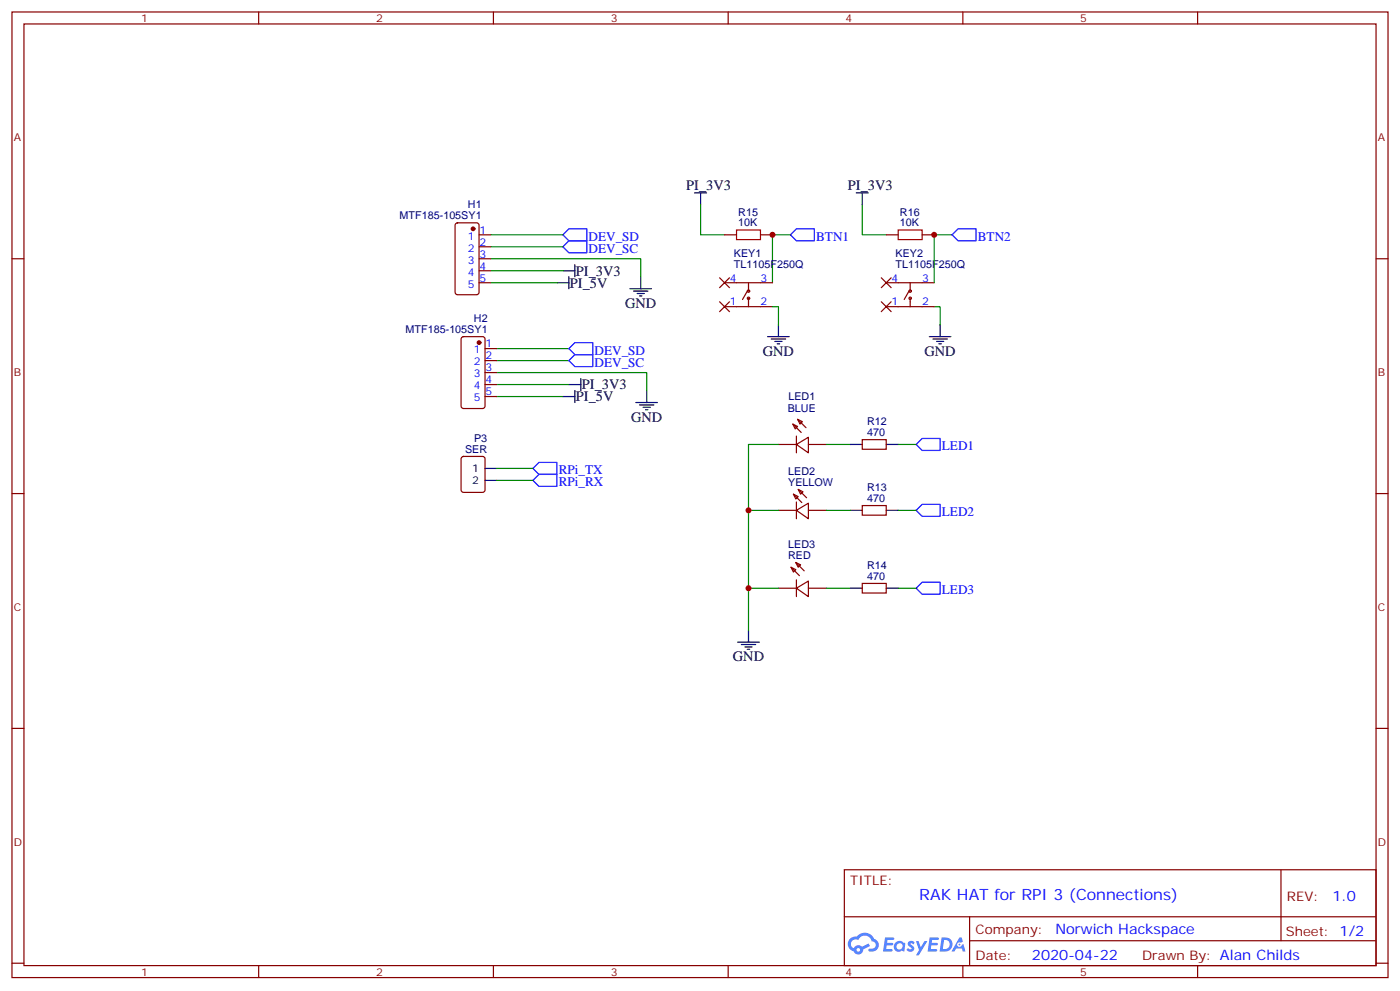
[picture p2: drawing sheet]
<svg xmlns="http://www.w3.org/2000/svg" width="412mm" height="292mm" viewBox="0 0 412 292" stroke-linecap="round" stroke-linejoin="round" font-family="sans-serif">
<g fill="none" stroke="#870000" stroke-width=".35">
<path d="M3.5 3.5h405.4v284.4h-405.4zM7.1 7.1h398.2v277.2h-398.2zM76.2 3.5v3.6M145.3 3.5v3.6M214.5 3.5v3.6M283.6 3.5v3.6M352.8 3.5v3.6M3.5 76.2h3.6M405.3 76.2h3.6M3.5 145.3h3.6M405.3 145.3h3.6M3.5 214.5h3.6"/>
<path d="M405.3 214.5h3.6M248.7 256.1h156.6v28.2h-156.6zM377.3 256.1v20.9M248.7 270h156.5M285.6 277h119.6M285.6 270v14.1M3.5 283.6h3.6M76.2 284.3v3.6M145.3 284.3v3.6M214.5 284.3v3.6M283.6 284.3v3.6M352.8 284.3v3.6"/>
<path d="M405.3 283.6h3.6"/>
</g>
<g fill="#5487ff">
<path d="M267.7 277.3a1.22 1.22 0 0 1 1.7 .3l-.4 .5a.47 .47 0 0 0-.3-.4 .47 .47 0 0 0-.5 .2l.1 .3a1.14 1.14 0 0 1 .8 1.7 1.14 1.14 0 0 1-1.9 0l-.2-.2 .5-.5 .7 .4a.29 .29 0 0 0 .3-.3 .29 .29 0 0 0-.2-.3 1.04 1.04 0 0 1-.6-1.7z"/>
<path d="M260.7 276h2.4l.3 .2-.2 .5-1.8 .1-.1 .8h1.5l.3 .4-.3 .4h-1.6l-.2 1.1h1.7l.2 .3-.2 .3-2.6 .1z"/>
<path d="M273.8 276h2.4l.3 .2-.1 .5-1.8 .1-.2 .8h1.6l.3 .4-.4 .4h-1.6l-.1 1.1h1.7l.2 .3-.2 .3-2.6 .1z"/>
<path d="M282.6 276.1h.7l.3 1.2-.6 .3a.69 .69 0 0 0-1 .3 .69 .69 0 0 0 .4 1 .69 .69 0 0 0 .9-.7l.5-.2 .6 2.2h-.8l-.2-.9h-1.8l-.5 .9h-.8z"/>
<path d="M269.8 277.1h.8l.6 1.8 1.1-1.8h.9l-2.6 4.2h-.8l.9-1.5z"/>
<path d="M277.4 276.1l-.6 4.1h1.3a2.11 2.11 0 0 0 2.5-2.1 2.11 2.11 0 0 0-2.5-2zM278.1 276.8a1.39 1.39 0 0 1 1.7 1.4 1.39 1.39 0 0 1-1.8 1.3h-.3z"/>
<path d="M263.7 277.7a1.54 1.54 0 0 0-.1 2.1 1.54 1.54 0 0 0 2.2 .2l.6 .2 .3-2.3-.2-.2-.4-.1a1.49 1.49 0 0 0-2.4 .1zM264 278.7a.94 .94 0 0 1 1.8 0 .94 .94 0 0 1-1.8 0z"/>
<path d="M250.4 276.4a2.18 2.18 0 0 0 1.1 3.7 1.44 1.44 0 0 0 1.6 1 1.44 1.44 0 0 0 1.2-1.5l2-1-.5-.8-1.9 1a1.47 1.47 0 0 0-2.4 .4 1.39 1.39 0 0 1-.7-1.9 1.39 1.39 0 0 1 2-.5 2.12 2.12 0 0 1 2.2-1.3 2.12 2.12 0 0 1 1.9 1.7 1.14 1.14 0 0 1 1.1 1.4 1.14 1.14 0 0 1-1.7 .8 .43 .43 0 0 0-.5 .3 .43 .43 0 0 0 .4 .5 1.98 1.98 0 0 0 2.5-1.2 1.98 1.98 0 0 0-1.2-2.5 3.1 3.1 0 0 0-5.3-.7l-.9 .1zM252.3 279.7a.55 .55 0 0 1 1.1 0 .55 .55 0 0 1-1.1 0z"/>
<circle cx="282.6" cy="278.1" r=".26"/>
</g>
<path d="M167.6 67.4h5.3v3.5h-5.3l-1.8-1.8zM167.6 70.9h5.3v3.5h-5.3l-1.8-1.7zM234.6 67.4h5.3v3.5h-5.3l-1.8-1.8zM282.2 67.4h5.3v3.5h-5.3l-1.7-1.8zM169.3 104.4h5.3v3.5h-5.3l-1.7-1.7zM169.3 100.9h5.3v3.5h-5.3l-1.7-1.7zM158.7 139.7h5.3v3.5h-5.3l-1.7-1.7zM158.7 136.2h5.3v3.5h-5.3l-1.7-1.8zM271.6 129.1h5.3v3.5h-5.3l-1.7-1.7zM271.6 148.5h5.3v3.5h-5.3l-1.7-1.7zM271.6 171.4h5.3v3.6h-5.3l-1.7-1.8z" fill="none" stroke="#00f" stroke-width=".35"/>
<g fill="none" stroke="#008700" stroke-width=".35">
<path d="M144.6 76.2h44.1v5.3M144.6 72.7h21.2M144.6 69.1h21.2M144.6 79.7h21.2M206.4 60.3v8.8h7M232.8 69.1h-5.3v14.2M254 60.3v8.8h7.1M280.5 69.1h-5.3v14.2M144.6 83.3h19.4M227.5 90.3h1.8v5.3M275.2 90.3h1.7v5.3M146.4 109.7h44.1v5.3"/>
<path d="M146.4 116.8h19.4M146.4 113.2h21.2M146.4 102.7h21.2M146.4 106.2h21.2M146.4 137.9h10.6M229.3 130.9h-8.8v54.7M243.4 130.9h7.1M264.6 130.9h5.3M146.4 141.5h10.6M220.5 150.3h8.8M243.4 150.3h7.1M264.6 150.3h5.3"/>
<path d="M220.5 173.2h8.8M243.4 173.2h7.1M264.6 173.2h5.3"/>
</g>
<g fill="none" stroke="#870000" stroke-width=".35">
<path d="M134.3 65.8l.5-.2h5.6l.7 .4v20.1l-.5 .6-5.8 .1-.7-.5v-20zM141.1 69.1h3.5M141.1 72.7h3.5M141.1 76.2h3.5M141.1 79.7h3.5M213.4 69.1h3.6M224 69.1h3.5M261.1 69.1h3.5M271.6 69.1h3.6M136.1 99.3l.4-.2h5.7l.6 .5 .1 20-.5 .6-5.9 .1-.6-.5-.1-20zM141.1 83.3h3.5M213.4 90.3h14.1"/>
<path d="M213.4 83.3h14.1M220.1 85.7l-1.4 2.5M220.5 83.3v2.4M220.5 87.8v2.5M261.1 90.3h14.1M261.1 83.3h14.1M267.8 85.7l-1.5 2.5M268.1 83.3v2.4M268.1 87.8v2.5M142.9 102.7h3.5M142.9 106.2h3.5M142.9 109.7h3.5"/>
<path d="M142.9 113.2h3.5M142.9 116.8h3.5M136.1 134.6l.4-.2h5.7l.6 .4 .1 9.5-.5 .6-5.9 .1-.6-.5-.1-9.4zM229.3 130.9h5.3M233.5 124.9l1.4 .7-.7 .7zM233.5 124.9l2.5 2.5M234.6 130.9l3.5-2.1v4.5zM234.6 128.4v4.9M234.9 123.5l1.5 .7-.7 .7zM234.9 123.5l2.5 2.4M238.1 130.9h5.3M254 129.5h7.1v2.8h-7.1z"/>
<path d="M229.3 150.3h5.3M233.7 145.5l1.4 .7-.7 .7zM233.7 145.5l2.5 2.5M234.6 150.3l3.5-2.1v4.6zM234.6 147.8v5M235.1 144.1l1.4 .7-.7 .7zM235.1 144.1l2.5 2.5M238.1 150.3h5.3M254 148.9h7.1v2.8h-7.1zM229.3 173.2h5.3M233 167l1.4 .7-.7 .8zM233 167l2.5 2.5"/>
<path d="M234.4 165.6l1.4 .7-.7 .7zM234.4 165.6l2.5 2.5M234.6 173.2l3.5-2.1v4.6zM234.6 170.7v5M238.1 173.2h5.3M254 171.8h7.1v2.8h-7.1z"/>
<circle cx="220.5" cy="85.7" r=".35"/>
<circle cx="220.5" cy="87.8" r=".35"/>
<circle cx="268.1" cy="85.7" r=".35"/>
<circle cx="268.1" cy="87.8" r=".35"/>
</g>
<g fill="none" stroke="#000" stroke-width=".35">
<path d="M204.6 56.8h3.5M206.4 56.8v3.5M252.2 56.8h3.6M254 56.8v3.5M165.8 79.7h3.5M169.3 78v3.5M164 83.3h3.6M167.6 81.5v3.5M185.6 85h6.3M186.6 85.7h4.3M187.7 86.4h2.1M188.4 87.1h.7"/>
<path d="M188.7 81.5v3.5M226.1 99.1h6.4M227.2 99.8h4.2M229.3 95.6v3.5M273.8 99.1h6.3M274.8 99.8h4.2M276.9 95.6v3.5M165.8 116.8h3.5M167.6 113.2h3.5M169.3 115v3.5M171.1 111.5v3.5M187.3 118.5h6.4"/>
<path d="M188.4 119.2h4.2M189.4 119.9h2.2M190.5 115v3.5M228.2 100.5h2.2M229 101.2h.7M275.9 100.5h2.1M276.6 101.2h.7M142.9 137.9h3.5M190.1 120.6h.8M250.5 130.9h3.5M261.1 130.9h3.5M142.9 141.5h3.5"/>
<path d="M250.5 150.3h3.5M261.1 150.3h3.5M250.5 173.2h3.5M261.1 173.2h3.5M217.3 189.1h6.4M218.4 189.8h4.2M219.4 190.5h2.1M220.1 191.2h.7M220.5 185.6v3.5"/>
</g>
<g fill="#870000" stroke="#870000" stroke-width=".35">
<circle cx="139.3" cy="67.4" r=".53"/>
<circle cx="141.1" cy="100.9" r=".53"/>
</g>
<path d="M217 67.7h7v2.9h-7zM264.6 67.7h7v2.9h-7z" fill="none" stroke="#a10000" stroke-width=".35"/>
<g fill="#000080" stroke="#870000" stroke-width=".35">
<path d="M212 81.8l2.8 2.9zM214.8 81.8l-2.8 2.9z"/>
<path d="M212 88.9l2.8 2.8zM214.8 88.9l-2.8 2.8z"/>
<path d="M259.6 88.9l2.9 2.8zM262.5 88.9l-2.9 2.8z"/>
<path d="M259.6 81.8l2.9 2.9zM262.5 81.8l-2.9 2.9z"/>
</g>
<g fill="#c00">
<circle cx="227.5" cy="69.1" r=".88"/>
<circle cx="220.5" cy="150.3" r=".88"/>
<circle cx="220.5" cy="173.2" r=".88"/>
<circle cx="275.2" cy="69.1" r=".88"/>
</g>
<text font-size="4.6" fill="#00f" x="270.8" y="265.1">RAK HAT for RPI 3 (Connections)</text>
<g font-size="4.2">
<text x="202.1" y="56.1">PI_3V3</text>
<text x="249.8" y="56.1">PI_3V3</text>
<text x="169.6" y="81.2">PI_3V3</text>
<text x="167.9" y="84.7">PI_5V</text>
<text x="184.1" y="90.7">GND</text>
<text x="224.7" y="104.8">GND</text>
<text x="272.3" y="104.8">GND</text>
<text x="169.6" y="118.2">PI_5V</text>
<text x="171.4" y="114.7">PI_3V3</text>
<text x="185.9" y="124.2">GND</text>
<text x="215.9" y="194.7">GND</text>
</g>
<g font-size="4.2" fill="#00f">
<text x="392.5" y="265.4">1.0</text>
<text x="310.9" y="274.9">Norwich Hackspace</text>
<text x="304" y="282.7">2020-04-22</text>
</g>
<g font-size="3.9" fill="#00f">
<text x="173.4" y="70.9">DEV_SD</text>
<text x="240.4" y="70.9">BTN1</text>
<text x="288" y="70.9">BTN2</text>
<text x="173.4" y="74.4">DEV_SC</text>
<text x="175.2" y="107.9">DEV_SC</text>
<text x="175.2" y="104.4">DEV_SD</text>
<text x="277.5" y="132.6">LED1</text>
<text x="164.6" y="143.2">RPi_RX</text>
<text x="164.6" y="139.7">RPi_TX</text>
<text x="277.5" y="152">LED2</text>
<text x="277.5" y="175">LED3</text>
</g>
<g font-size="3.9" fill="#800">
<text x="250.5" y="260.7">TITLE:</text>
<text x="379.1" y="265.4">REV:</text>
<text x="287.4" y="274.9">Company:</text>
<text x="378.7" y="275.5">Sheet: 1/2</text>
<text x="287.4" y="282.6">Date:</text>
<text x="336.4" y="282.7">Drawn By: Alan Childs</text>
</g>
<g font-size="3.2" fill="#800">
<text x="41.6" y="6.5">1</text>
<text x="110.8" y="6.5">2</text>
<text x="179.9" y="6.5">3</text>
<text x="249.1" y="6.5">4</text>
<text x="318.2" y="6.5">5</text>
<text x="4.1" y="41.6">A</text>
<text x="405.9" y="41.6">A</text>
<text x="4.1" y="110.8">B</text>
<text x="405.9" y="110.8">B</text>
<text x="4.1" y="179.9">C</text>
<text x="405.9" y="179.9">C</text>
<text x="4.1" y="249.1">D</text>
<text x="405.9" y="249.1">D</text>
<text x="41.6" y="287.3">1</text>
<text x="110.8" y="287.3">2</text>
<text x="179.9" y="287.3">3</text>
<text x="249.1" y="287.3">4</text>
<text x="318.2" y="287.3">5</text>
</g>
<g font-size="3.2" fill="#000080">
<text x="117.7" y="64.6">MTF185-105SY1</text>
<text x="137.8" y="61.3">H1</text>
<text x="217.5" y="63.5">R15</text>
<text x="265.1" y="63.5">R16</text>
<text x="217.5" y="66.7">10K</text>
<text x="265.1" y="66.7">10K</text>
<text x="216.2" y="75.6">KEY1</text>
<text x="263.8" y="75.6">KEY2</text>
<text x="216.2" y="78.8">TL1105F250Q</text>
<text x="263.8" y="78.8">TL1105F250Q</text>
<text x="139.6" y="94.8">H2</text>
<text x="119.5" y="98.1">MTF185-105SY1</text>
<text x="232.2" y="117.9">LED1</text>
<text x="232.1" y="121.4">BLUE</text>
<text x="255.4" y="125.2">R12</text>
<text x="139.6" y="130.2">P3</text>
<text x="255.4" y="128.4">470</text>
<text x="137" y="133.3">SER</text>
<text x="232.2" y="143.1">YELLOW</text>
<text x="232.2" y="139.9">LED2</text>
<text x="255.4" y="147.8">470</text>
<text x="255.4" y="144.6">R13</text>
<text x="232.2" y="161.5">LED3</text>
<text x="232.2" y="164.6">RED</text>
<text x="255.4" y="167.5">R14</text>
<text x="255.4" y="170.7">470</text>
</g>
<g font-size="3.2" fill="#00f">
<text x="137.8" y="70.6">1</text>
<text x="141.3" y="68.8">1</text>
<text x="137.8" y="74.1">2</text>
<text x="137.8" y="77.6">3</text>
<text x="141.3" y="72.3">2</text>
<text x="141.3" y="75.8">3</text>
<text x="137.8" y="81.1">4</text>
<text x="141.3" y="79.4">4</text>
<text x="141.3" y="82.9">5</text>
<text x="214.9" y="82.9">4</text>
<text x="224" y="82.9">3</text>
<text x="262.6" y="82.9">4</text>
<text x="271.6" y="82.9">3</text>
<text x="137.8" y="84.7">5</text>
<text x="214.9" y="90">1</text>
<text x="224" y="90">2</text>
<text x="262.6" y="90">1</text>
<text x="271.6" y="90">2</text>
<text x="139.6" y="104.1">1</text>
<text x="139.6" y="107.6">2</text>
<text x="143.1" y="102.3">1</text>
<text x="143.1" y="105.8">2</text>
<text x="139.6" y="111.1">3</text>
<text x="143.1" y="109.4">3</text>
<text x="143.1" y="112.9">4</text>
<text x="139.6" y="114.7">4</text>
<text x="139.6" y="118.2">5</text>
<text x="143.1" y="116.4">5</text>
</g>
<g font-size="3.2">
<text x="139.1" y="139">1</text>
<text x="139.1" y="142.5">2</text>
</g>
</svg>
